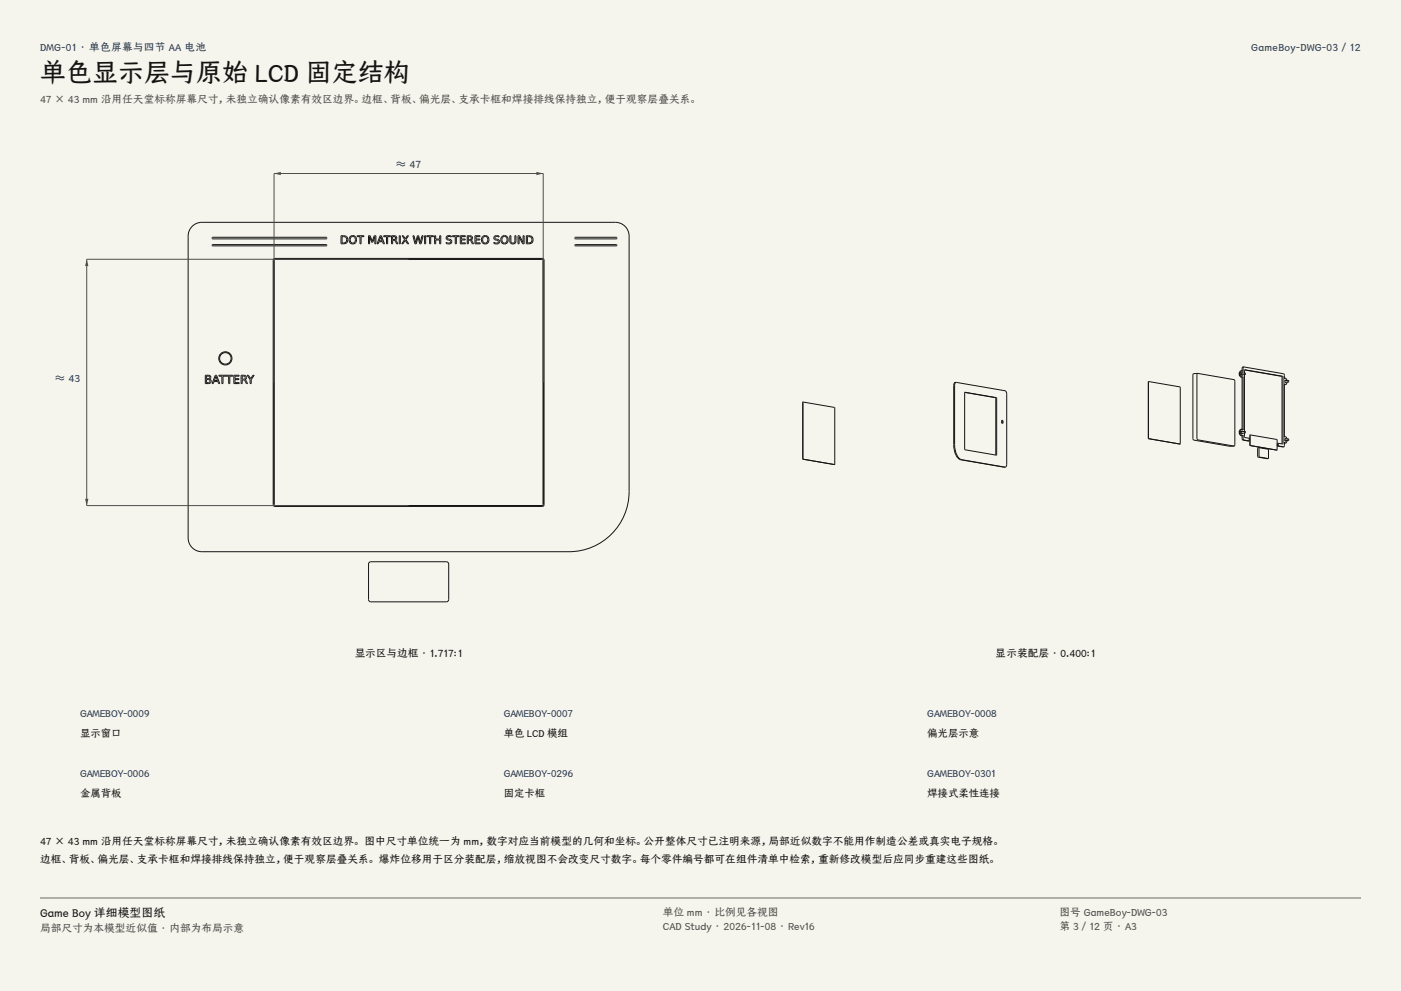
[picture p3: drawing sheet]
<svg xmlns="http://www.w3.org/2000/svg" width="420mm" height="297mm" viewBox="0 0 420 297" stroke-linecap="round" stroke-linejoin="round" font-family="sans-serif">
<g fill="#f5f4ed">
<path d="M0 0h420v297h-420z"/>
<path d="M12 12h396v275h-396z"/>
</g>
<g fill="none" stroke="#141413" stroke-width=".3">
<path d="M57.4 68.1a4.1 4.1 0 0 1 3.1-1.5h124a4.1 4.1 0 0 1 4.1 4.2v76.5a18 18 0 0 1-18 18h-110.1a4.1 4.1 0 0 1-4.1-4.1v-90.4a4.1 4.1 0 0 1 1-2.7zM63.6 73.3h34.3v.3l-34.2 .1zM63.6 71.1h34.3v.4l-34.2 .1zM82.2 77.5h80.6l.3 .5-.1 73.5-.4 .3-80.4-.1-.3-.4v-73.3zM82.2 77.9l.4-.2 80 .1 .2 .3v73.2l-.4 .2h-80l-.2-.4zM102.2 70.6a1.4 1.4 0 0 1 2.1 1.3 1.12 1.12 0 0 1-1.4 1.2h-.7zM102.6 70.9a1.01 1.01 0 0 1 1.3 1 1.01 1.01 0 0 1-1.3 .9zM105.2 71.1a.87 .87 0 0 1 1.3 .8 .87 .87 0 0 1-1.3 .7l-.2-.7zM107.1 70.6h2v.3h-.9v2.2h-.3v-2.2h-.8zM110.5 70.6h.5l.6 1.7 .6-1.7h.5v2.5h-.3v-2.2l-.7 1.7h-.3l-.6-1.7v2.2h-.3zM114 70.6h.3l1 2.5h-.4l-.2-.7h-1.1l-.2 .7h-.4zM114.1 71l.5 1.2h-.9z"/>
<path d="M115 70.6h2.1v.3h-.9v2.2h-.3v-2.2h-.9zM117.4 70.6h.7a.68 .68 0 0 1 .8 .5 .68 .68 0 0 1-.4 .8l.8 1.2h-.4l-.4-.9-.4-.2h-.4v1.1h-.3zM117.7 70.9h.4a.43 .43 0 0 1 .5 .4 .43 .43 0 0 1-.5 .5h-.4zM119.7 70.6h.3v2.5h-.3zM120.6 70.6h.3l.6 .9 .6-.9h.4l-.8 1.2 .8 1.3h-.3l-.7-1.1-.7 1.1h-.4l.9-1.3zM123.8 70.6h.3l.5 2.1 .5-2.1h.4l.5 2.1 .5-2.1h.3l-.6 2.5h-.4l-.5-2.1-.5 2.1h-.4zM127.3 70.6h.3v2.5h-.3zM127.9 70.6h2.1v.3h-.9v2.2h-.3v-2.2h-.9zM130.3 70.6h.3v1h1.2v-1h.3v2.5h-.3v-1.2h-1.2v1.2h-.3zM134 70.8l.9-.2 .4 .1v.3a.62 .62 0 0 0-.8-.2 .62 .62 0 0 0-.3 .7l.1 .1a.81 .81 0 0 1 1 .4 .81 .81 0 0 1-.3 1h-1h-.3v-.4a.68 .68 0 0 0 .9 .3 .68 .68 0 0 0 .4-.8h-.2a.8 .8 0 0 1-.9-.3 .8 .8 0 0 1 .1-1zM135.6 70.6h2.1v.3h-.9v2.2h-.3v-2.2h-.9zM138 70.6h1.5v.3h-1.2v.7h1.2v.3h-1.2v.9h1.2v.3h-1.5z"/>
<path d="M140.1 70.6h.7a.68 .68 0 0 1 .8 .5 .68 .68 0 0 1-.4 .8l.8 1.2h-.4l-.4-.9-.4-.2h-.4v1.1h-.3zM140.4 70.9h.4a.43 .43 0 0 1 .5 .4 .43 .43 0 0 1-.5 .5h-.4zM142.4 70.6h1.5v.3h-1.2v.7h1.2v.3h-1.2v.9h1.2v.3h-1.5zM144.9 71.1a.87 .87 0 0 1 1.3 .8 .87 .87 0 0 1-1.3 .7l-.2-.7zM148.3 70.8l.9-.2 .4 .1v.3a.62 .62 0 0 0-.8-.2 .62 .62 0 0 0-.3 .7l.1 .1a.81 .81 0 0 1 1 .4 .81 .81 0 0 1-.3 1h-1h-.2v-.4a.68 .68 0 0 0 .8 .3 .68 .68 0 0 0 .4-.8h-.2a.8 .8 0 0 1-.9-.3 .8 .8 0 0 1 .1-1zM150.7 71.1a.87 .87 0 0 1 1.3 .8 .87 .87 0 0 1-1.3 .7l-.2-.7zM152.8 70.6h.4v1.5a.61 .61 0 0 0 .6 .8 .61 .61 0 0 0 .6-.8v-1.5h.3v1.6a.93 .93 0 0 1-.9 .9 .93 .93 0 0 1-1-.9zM155.3 70.6h.4l1.1 2.1v-2.1h.3v2.5h-.4l-1.1-2.1v2.1h-.3zM157.8 70.6a1.4 1.4 0 0 1 2 1.3 1.12 1.12 0 0 1-1.3 1.2h-.7zM158.1 70.9a1.01 1.01 0 0 1 1.4 1 1.01 1.01 0 0 1-1.4 .9zM172.4 73.3h12.4l.1 .3-12.5 .1zM172.4 71.1h12.4l.1 .4-12.4 .1z"/>
<path d="M61.5 112.5h.9a.61 .61 0 0 1 .8 .3 .61 .61 0 0 1-.4 .8 .7 .7 0 0 1 .5 .9 .7 .7 0 0 1-.9 .5h-.9zM61.9 113.8h.5a.47 .47 0 0 1 .6 .4 .47 .47 0 0 1-.6 .5h-.5zM61.9 112.7h.5a.39 .39 0 0 1 .5 .4 .39 .39 0 0 1-.5 .4h-.5zM64.5 112.5h.4l1 2.5h-.4l-.2-.7h-1.1l-.3 .7h-.3zM64.7 112.8l.5 1.2h-.9zM65.6 112.5h4.2v.2h-.9v2.3h-.3v-2.3h-1.7v2.3h-.4v-2.3h-.9zM70.1 112.5h1.6v.2h-1.3v.8h1.2v.3h-1.2v.9h1.3v.3h-1.6zM72.3 112.5h.7a.7 .7 0 0 1 .9 .4 .7 .7 0 0 1-.4 .9l.7 1.2h-.3l-.5-.9-.4-.2h-.4v1.1h-.3zM72.6 112.7h.4a.45 .45 0 0 1 .5 .5 .45 .45 0 0 1-.5 .4h-.4zM74.1 112.5h.4l.6 1 .7-1h.4l-.9 1.3v1.2h-.3v-1.2zM110.7 168.6l.5-.2h22.9l.4 .6v11l-.7 .4-22.9-.1-.4-.6v-10.7z"/>
<circle cx="105.7" cy="71.8" r="1.21"/>
<circle cx="145.4" cy="71.8" r="1.21"/>
<circle cx="151.2" cy="71.8" r="1.21"/>
<circle cx="67.6" cy="107.4" r="1.98"/>
<circle cx="67.6" cy="107.4" r="1.72"/>
</g>
<path d="M82.2 114.6v-62.6h80.6v62.6" fill="none" stroke="#504e49" stroke-width=".3"/>
<g fill="#504e49">
<path d="M82.2 52l2-.5v1z"/>
<path d="M160.8 51.5l2 .5-2 .5z"/>
</g>
<path d="M122.5 77.7h-96.5v73.8h96.5" fill="none" stroke="#504e49" stroke-width=".3"/>
<g fill="#504e49">
<path d="M26 77.7l.5 2h-1z"/>
<path d="M25.5 149.5h1l-.5 2z"/>
</g>
<g fill="none" stroke="#141413" stroke-width=".3">
<path d="M286.6 114.6l-.4 .1-.3 .8v17.7a4.5 4.5 0 0 0 2.1 4.6l13.1 2.2M286.6 114.6l-.3 .3-.1 .6v17.7a4.5 4.5 0 0 0 2.1 4.6l13.1 2.2M286.6 114.6l14.7 2.5 .4 .3 .1 21.7-.1 .6-.3 .3M289.2 117.6l9.3 1.6v17.2M289.2 117.5v17.2l9.5 1.7M289.2 117.5h.1M289.2 117.5l9.6 1.7-.1 17.2M344.3 114.3v17.2M344.3 114.3h.1M344.3 114.3l9.5 1.7v17.1M357.8 112l-.2 .4 .1 19.4 11 2M357.8 112h.1"/>
<path d="M359 111.9l-.2 .4 .1 19.4 11 2M359 111.9h.1M359 111.9l-1.2 .1M359.1 111.9l11 2 .1 19.4-.2 .4M371.6 111.5l-.1 .6 .2 .6M372.2 111.8h.1M372.2 112.3v.1M372.3 111.1a.98 .98 0 0 0-.7 1 .98 .98 0 0 0 .8 .9M372.3 111.1a1.19 1.19 0 0 0 .1 1.9M372.4 113v15.6M372.4 113l.3-.1v16l-.4-.3M372.5 111.8l-.3-.1v.3l.1 .4 .2-.1"/>
<path d="M372.6 110l-.2 1.1M372.6 110h.1M372.9 110l11.9 2 .2 .3v1.2l.3-.2M372.9 110l-.2 .2v1.2l-.4-.3M372.9 110h-.3M373.1 112.3v17M373.1 110.9l11.2 2v20.1M373.2 110.8l-.1 1M373.2 110.8h.1M373.2 110.8l11.4 2-.1 20.3M373.2 111.8l.1 .5M373.2 111.8h-1"/>
<path d="M373.3 112.3h-1.1M385 115.3h.1M385.2 114v.1M385.3 113.3l.5 .7M385.3 113.3l-.3 .1M385.4 115.3l-.4-.3v16l.3-.1M385.4 115.3h-.3M385.5 114l-.3-.1-.1 .4 .2 .4 .2-.2M385.8 114.5l-.4 .8M386.2 114v.5M386.2 114l-1 .1M386.2 114.5l-1 .1"/>
<path d="M240.7 120.5v17.1M240.7 120.5h.1M240.7 137.6l9.5 1.6M240.8 120.5v17.1M240.8 120.5h-.1M240.8 120.5l9.4 1.6v17.1M250.1 139.2h.1M250.2 139.2h-.1M298.7 136.4h.1M300.3 126.1l.1 .7M300.3 126.1h.1M300.3 126h.2a.57 .57 0 0 1 0 .9l-.2-.3z"/>
<path d="M300.4 126.8h.1M344.3 131.5l9.5 1.6M353.7 133.1h.1M353.8 133.1h-.1M368.7 133.8h.1M368.8 133.8h.1M369.9 133.7h.1M370 133.7l-1.2 .1M371.6 129.1l-.1 .5 .2 .6M372.2 129.8v.1M372.3 128.6a.98 .98 0 0 0-.7 1 .98 .98 0 0 0 .8 1M372.3 128.6a1.19 1.19 0 0 0 .1 2"/>
<path d="M372.4 130.6l.1 1.2 2 .3M372.4 130.6l.3-.2 .1 1.4 1.7 .3M372.5 129.3l-.3-.1v.4l.1 .4 .2-.2M373.1 129.8v1.2l1.4 .4v.7M373.2 129.3h-1M373.2 129.3l.1 .5M373.3 129.8l-1.1 .1M374.5 131.6l.2 .1M374.7 130.5l.1 3M374.8 130.3l-.1 .2M374.8 130.3h.1M374.8 133.5l8 1.4"/>
<path d="M374.8 130.3l8 1.4v3.2M377.1 134.2l-.1 2.7 2.8 .6M377.1 134.2h.1M377.5 134.2v2.7l2.7 .5M377.5 134.2h.1M377.5 134.2h-.4M377.5 134.2l2.8 .5-.1 2.7M379.8 137.5h.1M380.2 137.4h.1M380.2 137.4l-.4 .1M382.8 134.9h.1M382.9 133.1h.1"/>
<path d="M383.2 133.6l-.3 .1 1.6 .2M383.2 133.6l1.6 .3M383.2 132.8v.8M383.2 132.8l1.3 .3M383.2 132.8l-.3 .1M384.5 133.1h.1M384.5 133.9h.1M384.8 133.9h-.3M385 132.8h.1M385.2 131.5v.1M385.3 130.9l.5 .6M385.3 130.9h-.3"/>
<path d="M385.4 132.8l-.4-.3v1.2l-.2 .2M385.4 132.8h-.3M385.5 131.6l-.3-.1-.1 .3 .2 .4 .2-.1M385.8 132l-.4 .8M386.2 131.5v.5M386.2 131.5l-1 .1M386.2 132l-1 .1M301.2 140h-.1M301.4 140h-.3"/>
</g>
<path d="M12 269.3h396zM12 269h396v.3h-396z" fill-rule="evenodd" fill="#504e49"/>
<text font-size="7.8" fill="#141413" x="12" y="24.7">单色显示层与原始 LCD 固定结构</text>
<text font-size="3.5" fill="#141413" x="12" y="274.9">Game Boy 详细模型图纸</text>
<g font-size="3.2" fill="#1b365d">
<text x="12" y="15.3">DMG-01 · 单色屏幕与四节 AA 电池</text>
<text x="375.1" y="15.3">GameBoy-DWG-03 / 12</text>
<text x="118.8" y="50.4">≈ 47</text>
<text x="16.5" y="114.6">≈ 43</text>
</g>
<g font-size="3.2" fill="#504e49">
<text x="12" y="30.9">47 × 43 mm 沿用任天堂标称屏幕尺寸，未独立确认像素有效区边界。边框、背板、偏光层、支承卡框和焊接排线保持独立，便于观察层叠关系。</text>
<text x="198.7" y="274.5">单位 mm · 比例见各视图</text>
<text x="317.6" y="274.5">图号 GameBoy-DWG-03</text>
<text x="12" y="279.3">局部尺寸为本模型近似值 · 内部为布局示意</text>
<text x="198.7" y="278.8">CAD Study · 2026-11-08 · Rev16</text>
<text x="317.6" y="278.8">第 3 / 12 页 · A3</text>
</g>
<g font-size="3.2" fill="#141413">
<text x="106.3" y="197">显示区与边框 · 1.717:1</text>
<text x="298.6" y="197">显示装配层 · 0.400:1</text>
<text x="12" y="253.3">47 × 43 mm 沿用任天堂标称屏幕尺寸，未独立确认像素有效区边界。 图中尺寸单位统一为 mm，数字对应当前模型的几何和坐标。公开整体尺寸已注明来源，局部近似数字不能用作制造公差或真实电子规格。</text>
<text x="12" y="258.6">边框、背板、偏光层、支承卡框和焊接排线保持独立，便于观察层叠关系。 爆炸位移用于区分装配层，缩放视图不会改变尺寸数字。每个零件编号都可在组件清单中检索，重新修改模型后应同步重建这些图纸。</text>
</g>
<g font-size="3.1" fill="#1b365d">
<text x="24" y="215">GAMEBOY-0009</text>
<text x="151" y="215">GAMEBOY-0007</text>
<text x="278" y="215">GAMEBOY-0008</text>
<text x="24" y="233">GAMEBOY-0006</text>
<text x="151" y="233">GAMEBOY-0296</text>
<text x="278" y="233">GAMEBOY-0301</text>
</g>
<g font-size="3.1" fill="#141413">
<text x="24" y="221">显示窗口</text>
<text x="151" y="221">单色 LCD 模组</text>
<text x="278" y="221">偏光层示意</text>
<text x="24" y="239">金属背板</text>
<text x="151" y="239">固定卡框</text>
<text x="278" y="239">焊接式柔性连接</text>
</g>
</svg>
